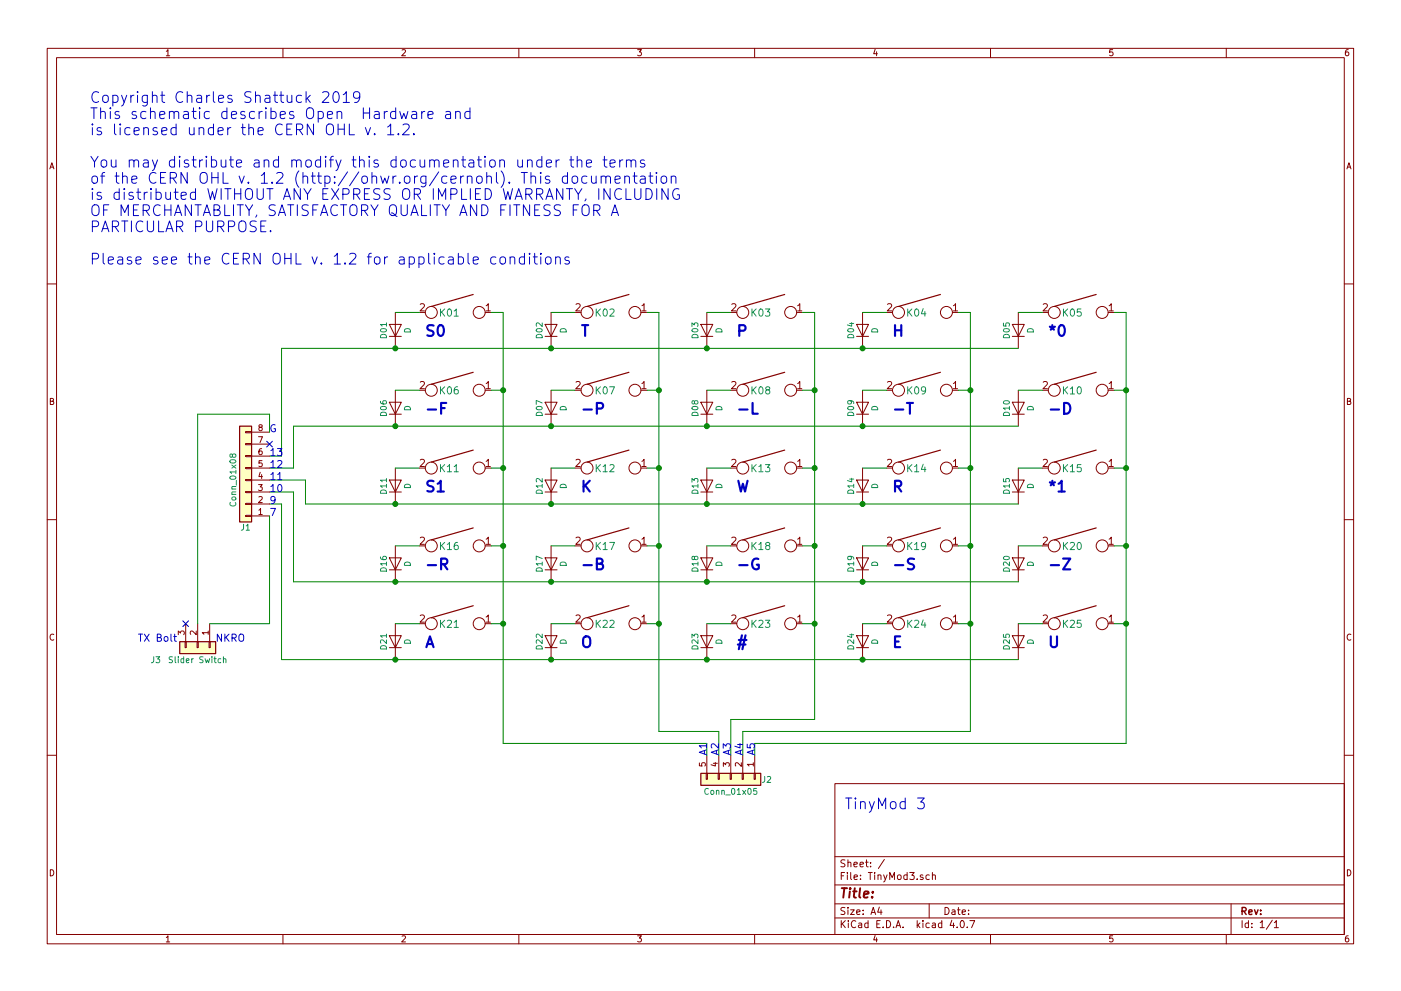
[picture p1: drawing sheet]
EESchema Schematic File Version 2
LIBS:power
LIBS:device
LIBS:switches
LIBS:relays
LIBS:motors
LIBS:transistors
LIBS:conn
LIBS:linear
LIBS:regul
LIBS:74xx
LIBS:cmos4000
LIBS:adc-dac
LIBS:memory
LIBS:xilinx
LIBS:microcontrollers
LIBS:dsp
LIBS:microchip
LIBS:analog_switches
LIBS:motorola
LIBS:texas
LIBS:intel
LIBS:audio
LIBS:interface
LIBS:digital-audio
LIBS:philips
LIBS:display
LIBS:cypress
LIBS:siliconi
LIBS:opto
LIBS:atmel
LIBS:contrib
LIBS:valves
LIBS:TinyMod3-cache
EELAYER 25 0
EELAYER END
$Descr A4 11693 8268
encoding utf-8
Sheet 1 1
Title ""
Date ""
Rev ""
Comp ""
Comment1 ""
Comment2 ""
Comment3 ""
Comment4 ""
$EndDescr
$Comp
L KEYSW K01
U 1 1
P 3800 2600
F 0 "K01" H 3750 2600 60  0000 C CNN
F 1 "KEYSW" H 3800 2500 60  0001 C CNN
F 2 "keebs:Mx_Alps_100" H 3800 2600 60  0001 C CNN
F 3 "" H 3800 2600 60  0000 C CNN
	1    3800 2600
	1    0    0    -1  
$EndComp
$Comp
L D D01
U 1 1
P 3300 2750
F 0 "D01" H 3300 2850 50  0000 C CNN
F 1 "D" H 3300 2650 50  0000 C CNN
F 2 "Diodes_ThroughHole:D_DO-15_P10.16mm_Horizontal" H 3300 2750 50  0001 C CNN
F 3 "" H 3300 2750 50  0001 C CNN
	1    3300 2750
	0    -1   -1   0   
$EndComp
$Comp
L Conn_01x05 J2
U 1 1
P 6100 6500
F 0 "J2" V 6100 6800 50  0000 C CNN
F 1 "Conn_01x05" V 6200 6500 50  0000 C CNN
F 2 "Pin_Headers:Pin_Header_Straight_1x05_Pitch2.54mm" H 6100 6500 50  0001 C CNN
F 3 "" H 6100 6500 50  0001 C CNN
	1    6100 6500
	0    1    1    0   
$EndComp
$Comp
L KEYSW K02
U 1 1
P 5100 2600
F 0 "K02" H 5050 2600 60  0000 C CNN
F 1 "KEYSW" H 5100 2500 60  0001 C CNN
F 2 "keebs:Mx_Alps_100" H 5100 2600 60  0001 C CNN
F 3 "" H 5100 2600 60  0000 C CNN
	1    5100 2600
	1    0    0    -1  
$EndComp
$Comp
L D D02
U 1 1
P 4600 2750
F 0 "D02" H 4600 2850 50  0000 C CNN
F 1 "D" H 4600 2650 50  0000 C CNN
F 2 "Diodes_ThroughHole:D_DO-15_P10.16mm_Horizontal" H 4600 2750 50  0001 C CNN
F 3 "" H 4600 2750 50  0001 C CNN
	1    4600 2750
	0    -1   -1   0   
$EndComp
$Comp
L KEYSW K03
U 1 1
P 6400 2600
F 0 "K03" H 6350 2600 60  0000 C CNN
F 1 "KEYSW" H 6400 2500 60  0001 C CNN
F 2 "keebs:Mx_Alps_100" H 6400 2600 60  0001 C CNN
F 3 "" H 6400 2600 60  0000 C CNN
	1    6400 2600
	1    0    0    -1  
$EndComp
$Comp
L D D03
U 1 1
P 5900 2750
F 0 "D03" H 5900 2850 50  0000 C CNN
F 1 "D" H 5900 2650 50  0000 C CNN
F 2 "Diodes_ThroughHole:D_DO-15_P10.16mm_Horizontal" H 5900 2750 50  0001 C CNN
F 3 "" H 5900 2750 50  0001 C CNN
	1    5900 2750
	0    -1   -1   0   
$EndComp
$Comp
L KEYSW K04
U 1 1
P 7700 2600
F 0 "K04" H 7650 2600 60  0000 C CNN
F 1 "KEYSW" H 7700 2500 60  0001 C CNN
F 2 "keebs:Mx_Alps_100" H 7700 2600 60  0001 C CNN
F 3 "" H 7700 2600 60  0000 C CNN
	1    7700 2600
	1    0    0    -1  
$EndComp
$Comp
L D D04
U 1 1
P 7200 2750
F 0 "D04" H 7200 2850 50  0000 C CNN
F 1 "D" H 7200 2650 50  0000 C CNN
F 2 "Diodes_ThroughHole:D_DO-15_P10.16mm_Horizontal" H 7200 2750 50  0001 C CNN
F 3 "" H 7200 2750 50  0001 C CNN
	1    7200 2750
	0    -1   -1   0   
$EndComp
$Comp
L KEYSW K05
U 1 1
P 9000 2600
F 0 "K05" H 8950 2600 60  0000 C CNN
F 1 "KEYSW" H 9000 2500 60  0001 C CNN
F 2 "keebs:Mx_Alps_100" H 9000 2600 60  0001 C CNN
F 3 "" H 9000 2600 60  0000 C CNN
	1    9000 2600
	1    0    0    -1  
$EndComp
$Comp
L D D05
U 1 1
P 8500 2750
F 0 "D05" H 8500 2850 50  0000 C CNN
F 1 "D" H 8500 2650 50  0000 C CNN
F 2 "Diodes_ThroughHole:D_DO-15_P10.16mm_Horizontal" H 8500 2750 50  0001 C CNN
F 3 "" H 8500 2750 50  0001 C CNN
	1    8500 2750
	0    -1   -1   0   
$EndComp
$Comp
L KEYSW K06
U 1 1
P 3800 3250
F 0 "K06" H 3750 3250 60  0000 C CNN
F 1 "KEYSW" H 3800 3150 60  0001 C CNN
F 2 "keebs:Mx_Alps_100" H 3800 3250 60  0001 C CNN
F 3 "" H 3800 3250 60  0000 C CNN
	1    3800 3250
	1    0    0    -1  
$EndComp
$Comp
L D D06
U 1 1
P 3300 3400
F 0 "D06" H 3300 3500 50  0000 C CNN
F 1 "D" H 3300 3300 50  0000 C CNN
F 2 "Diodes_ThroughHole:D_DO-15_P10.16mm_Horizontal" H 3300 3400 50  0001 C CNN
F 3 "" H 3300 3400 50  0001 C CNN
	1    3300 3400
	0    -1   -1   0   
$EndComp
$Comp
L KEYSW K07
U 1 1
P 5100 3250
F 0 "K07" H 5050 3250 60  0000 C CNN
F 1 "KEYSW" H 5100 3150 60  0001 C CNN
F 2 "keebs:Mx_Alps_100" H 5100 3250 60  0001 C CNN
F 3 "" H 5100 3250 60  0000 C CNN
	1    5100 3250
	1    0    0    -1  
$EndComp
$Comp
L D D07
U 1 1
P 4600 3400
F 0 "D07" H 4600 3500 50  0000 C CNN
F 1 "D" H 4600 3300 50  0000 C CNN
F 2 "Diodes_ThroughHole:D_DO-15_P10.16mm_Horizontal" H 4600 3400 50  0001 C CNN
F 3 "" H 4600 3400 50  0001 C CNN
	1    4600 3400
	0    -1   -1   0   
$EndComp
$Comp
L KEYSW K08
U 1 1
P 6400 3250
F 0 "K08" H 6350 3250 60  0000 C CNN
F 1 "KEYSW" H 6400 3150 60  0001 C CNN
F 2 "keebs:Mx_Alps_100" H 6400 3250 60  0001 C CNN
F 3 "" H 6400 3250 60  0000 C CNN
	1    6400 3250
	1    0    0    -1  
$EndComp
$Comp
L D D08
U 1 1
P 5900 3400
F 0 "D08" H 5900 3500 50  0000 C CNN
F 1 "D" H 5900 3300 50  0000 C CNN
F 2 "Diodes_ThroughHole:D_DO-15_P10.16mm_Horizontal" H 5900 3400 50  0001 C CNN
F 3 "" H 5900 3400 50  0001 C CNN
	1    5900 3400
	0    -1   -1   0   
$EndComp
$Comp
L KEYSW K09
U 1 1
P 7700 3250
F 0 "K09" H 7650 3250 60  0000 C CNN
F 1 "KEYSW" H 7700 3150 60  0001 C CNN
F 2 "keebs:Mx_Alps_100" H 7700 3250 60  0001 C CNN
F 3 "" H 7700 3250 60  0000 C CNN
	1    7700 3250
	1    0    0    -1  
$EndComp
$Comp
L D D09
U 1 1
P 7200 3400
F 0 "D09" H 7200 3500 50  0000 C CNN
F 1 "D" H 7200 3300 50  0000 C CNN
F 2 "Diodes_ThroughHole:D_DO-15_P10.16mm_Horizontal" H 7200 3400 50  0001 C CNN
F 3 "" H 7200 3400 50  0001 C CNN
	1    7200 3400
	0    -1   -1   0   
$EndComp
$Comp
L KEYSW K10
U 1 1
P 9000 3250
F 0 "K10" H 8950 3250 60  0000 C CNN
F 1 "KEYSW" H 9000 3150 60  0001 C CNN
F 2 "keebs:Mx_Alps_100" H 9000 3250 60  0001 C CNN
F 3 "" H 9000 3250 60  0000 C CNN
	1    9000 3250
	1    0    0    -1  
$EndComp
$Comp
L D D10
U 1 1
P 8500 3400
F 0 "D10" H 8500 3500 50  0000 C CNN
F 1 "D" H 8500 3300 50  0000 C CNN
F 2 "Diodes_ThroughHole:D_DO-15_P10.16mm_Horizontal" H 8500 3400 50  0001 C CNN
F 3 "" H 8500 3400 50  0001 C CNN
	1    8500 3400
	0    -1   -1   0   
$EndComp
$Comp
L KEYSW K11
U 1 1
P 3800 3900
F 0 "K11" H 3750 3900 60  0000 C CNN
F 1 "KEYSW" H 3800 3800 60  0001 C CNN
F 2 "keebs:Mx_Alps_100" H 3800 3900 60  0001 C CNN
F 3 "" H 3800 3900 60  0000 C CNN
	1    3800 3900
	1    0    0    -1  
$EndComp
$Comp
L D D11
U 1 1
P 3300 4050
F 0 "D11" H 3300 4150 50  0000 C CNN
F 1 "D" H 3300 3950 50  0000 C CNN
F 2 "Diodes_ThroughHole:D_DO-15_P10.16mm_Horizontal" H 3300 4050 50  0001 C CNN
F 3 "" H 3300 4050 50  0001 C CNN
	1    3300 4050
	0    -1   -1   0   
$EndComp
$Comp
L KEYSW K12
U 1 1
P 5100 3900
F 0 "K12" H 5050 3900 60  0000 C CNN
F 1 "KEYSW" H 5100 3800 60  0001 C CNN
F 2 "keebs:Mx_Alps_100" H 5100 3900 60  0001 C CNN
F 3 "" H 5100 3900 60  0000 C CNN
	1    5100 3900
	1    0    0    -1  
$EndComp
$Comp
L D D12
U 1 1
P 4600 4050
F 0 "D12" H 4600 4150 50  0000 C CNN
F 1 "D" H 4600 3950 50  0000 C CNN
F 2 "Diodes_ThroughHole:D_DO-15_P10.16mm_Horizontal" H 4600 4050 50  0001 C CNN
F 3 "" H 4600 4050 50  0001 C CNN
	1    4600 4050
	0    -1   -1   0   
$EndComp
$Comp
L KEYSW K13
U 1 1
P 6400 3900
F 0 "K13" H 6350 3900 60  0000 C CNN
F 1 "KEYSW" H 6400 3800 60  0001 C CNN
F 2 "keebs:Mx_Alps_100" H 6400 3900 60  0001 C CNN
F 3 "" H 6400 3900 60  0000 C CNN
	1    6400 3900
	1    0    0    -1  
$EndComp
$Comp
L D D13
U 1 1
P 5900 4050
F 0 "D13" H 5900 4150 50  0000 C CNN
F 1 "D" H 5900 3950 50  0000 C CNN
F 2 "Diodes_ThroughHole:D_DO-15_P10.16mm_Horizontal" H 5900 4050 50  0001 C CNN
F 3 "" H 5900 4050 50  0001 C CNN
	1    5900 4050
	0    -1   -1   0   
$EndComp
$Comp
L KEYSW K14
U 1 1
P 7700 3900
F 0 "K14" H 7650 3900 60  0000 C CNN
F 1 "KEYSW" H 7700 3800 60  0001 C CNN
F 2 "keebs:Mx_Alps_100" H 7700 3900 60  0001 C CNN
F 3 "" H 7700 3900 60  0000 C CNN
	1    7700 3900
	1    0    0    -1  
$EndComp
$Comp
L D D14
U 1 1
P 7200 4050
F 0 "D14" H 7200 4150 50  0000 C CNN
F 1 "D" H 7200 3950 50  0000 C CNN
F 2 "Diodes_ThroughHole:D_DO-15_P10.16mm_Horizontal" H 7200 4050 50  0001 C CNN
F 3 "" H 7200 4050 50  0001 C CNN
	1    7200 4050
	0    -1   -1   0   
$EndComp
$Comp
L KEYSW K15
U 1 1
P 9000 3900
F 0 "K15" H 8950 3900 60  0000 C CNN
F 1 "KEYSW" H 9000 3800 60  0001 C CNN
F 2 "keebs:Mx_Alps_100" H 9000 3900 60  0001 C CNN
F 3 "" H 9000 3900 60  0000 C CNN
	1    9000 3900
	1    0    0    -1  
$EndComp
$Comp
L D D15
U 1 1
P 8500 4050
F 0 "D15" H 8500 4150 50  0000 C CNN
F 1 "D" H 8500 3950 50  0000 C CNN
F 2 "Diodes_ThroughHole:D_DO-15_P10.16mm_Horizontal" H 8500 4050 50  0001 C CNN
F 3 "" H 8500 4050 50  0001 C CNN
	1    8500 4050
	0    -1   -1   0   
$EndComp
$Comp
L KEYSW K16
U 1 1
P 3800 4550
F 0 "K16" H 3750 4550 60  0000 C CNN
F 1 "KEYSW" H 3800 4450 60  0001 C CNN
F 2 "keebs:Mx_Alps_100" H 3800 4550 60  0001 C CNN
F 3 "" H 3800 4550 60  0000 C CNN
	1    3800 4550
	1    0    0    -1  
$EndComp
$Comp
L D D16
U 1 1
P 3300 4700
F 0 "D16" H 3300 4800 50  0000 C CNN
F 1 "D" H 3300 4600 50  0000 C CNN
F 2 "Diodes_ThroughHole:D_DO-15_P10.16mm_Horizontal" H 3300 4700 50  0001 C CNN
F 3 "" H 3300 4700 50  0001 C CNN
	1    3300 4700
	0    -1   -1   0   
$EndComp
$Comp
L KEYSW K17
U 1 1
P 5100 4550
F 0 "K17" H 5050 4550 60  0000 C CNN
F 1 "KEYSW" H 5100 4450 60  0001 C CNN
F 2 "keebs:Mx_Alps_100" H 5100 4550 60  0001 C CNN
F 3 "" H 5100 4550 60  0000 C CNN
	1    5100 4550
	1    0    0    -1  
$EndComp
$Comp
L D D17
U 1 1
P 4600 4700
F 0 "D17" H 4600 4800 50  0000 C CNN
F 1 "D" H 4600 4600 50  0000 C CNN
F 2 "Diodes_ThroughHole:D_DO-15_P10.16mm_Horizontal" H 4600 4700 50  0001 C CNN
F 3 "" H 4600 4700 50  0001 C CNN
	1    4600 4700
	0    -1   -1   0   
$EndComp
$Comp
L KEYSW K18
U 1 1
P 6400 4550
F 0 "K18" H 6350 4550 60  0000 C CNN
F 1 "KEYSW" H 6400 4450 60  0001 C CNN
F 2 "keebs:Mx_Alps_100" H 6400 4550 60  0001 C CNN
F 3 "" H 6400 4550 60  0000 C CNN
	1    6400 4550
	1    0    0    -1  
$EndComp
$Comp
L D D18
U 1 1
P 5900 4700
F 0 "D18" H 5900 4800 50  0000 C CNN
F 1 "D" H 5900 4600 50  0000 C CNN
F 2 "Diodes_ThroughHole:D_DO-15_P10.16mm_Horizontal" H 5900 4700 50  0001 C CNN
F 3 "" H 5900 4700 50  0001 C CNN
	1    5900 4700
	0    -1   -1   0   
$EndComp
$Comp
L KEYSW K19
U 1 1
P 7700 4550
F 0 "K19" H 7650 4550 60  0000 C CNN
F 1 "KEYSW" H 7700 4450 60  0001 C CNN
F 2 "keebs:Mx_Alps_100" H 7700 4550 60  0001 C CNN
F 3 "" H 7700 4550 60  0000 C CNN
	1    7700 4550
	1    0    0    -1  
$EndComp
$Comp
L D D19
U 1 1
P 7200 4700
F 0 "D19" H 7200 4800 50  0000 C CNN
F 1 "D" H 7200 4600 50  0000 C CNN
F 2 "Diodes_ThroughHole:D_DO-15_P10.16mm_Horizontal" H 7200 4700 50  0001 C CNN
F 3 "" H 7200 4700 50  0001 C CNN
	1    7200 4700
	0    -1   -1   0   
$EndComp
$Comp
L KEYSW K20
U 1 1
P 9000 4550
F 0 "K20" H 8950 4550 60  0000 C CNN
F 1 "KEYSW" H 9000 4450 60  0001 C CNN
F 2 "keebs:Mx_Alps_100" H 9000 4550 60  0001 C CNN
F 3 "" H 9000 4550 60  0000 C CNN
	1    9000 4550
	1    0    0    -1  
$EndComp
$Comp
L D D20
U 1 1
P 8500 4700
F 0 "D20" H 8500 4800 50  0000 C CNN
F 1 "D" H 8500 4600 50  0000 C CNN
F 2 "Diodes_ThroughHole:D_DO-15_P10.16mm_Horizontal" H 8500 4700 50  0001 C CNN
F 3 "" H 8500 4700 50  0001 C CNN
	1    8500 4700
	0    -1   -1   0   
$EndComp
$Comp
L KEYSW K21
U 1 1
P 3800 5200
F 0 "K21" H 3750 5200 60  0000 C CNN
F 1 "KEYSW" H 3800 5100 60  0001 C CNN
F 2 "keebs:Mx_Alps_100" H 3800 5200 60  0001 C CNN
F 3 "" H 3800 5200 60  0000 C CNN
	1    3800 5200
	1    0    0    -1  
$EndComp
$Comp
L D D21
U 1 1
P 3300 5350
F 0 "D21" H 3300 5450 50  0000 C CNN
F 1 "D" H 3300 5250 50  0000 C CNN
F 2 "Diodes_ThroughHole:D_DO-15_P10.16mm_Horizontal" H 3300 5350 50  0001 C CNN
F 3 "" H 3300 5350 50  0001 C CNN
	1    3300 5350
	0    -1   -1   0   
$EndComp
$Comp
L KEYSW K22
U 1 1
P 5100 5200
F 0 "K22" H 5050 5200 60  0000 C CNN
F 1 "KEYSW" H 5100 5100 60  0001 C CNN
F 2 "keebs:Mx_Alps_100" H 5100 5200 60  0001 C CNN
F 3 "" H 5100 5200 60  0000 C CNN
	1    5100 5200
	1    0    0    -1  
$EndComp
$Comp
L D D22
U 1 1
P 4600 5350
F 0 "D22" H 4600 5450 50  0000 C CNN
F 1 "D" H 4600 5250 50  0000 C CNN
F 2 "Diodes_ThroughHole:D_DO-15_P10.16mm_Horizontal" H 4600 5350 50  0001 C CNN
F 3 "" H 4600 5350 50  0001 C CNN
	1    4600 5350
	0    -1   -1   0   
$EndComp
$Comp
L KEYSW K23
U 1 1
P 6400 5200
F 0 "K23" H 6350 5200 60  0000 C CNN
F 1 "KEYSW" H 6400 5100 60  0001 C CNN
F 2 "keebs:Mx_Alps_100" H 6400 5200 60  0001 C CNN
F 3 "" H 6400 5200 60  0000 C CNN
	1    6400 5200
	1    0    0    -1  
$EndComp
$Comp
L D D23
U 1 1
P 5900 5350
F 0 "D23" H 5900 5450 50  0000 C CNN
F 1 "D" H 5900 5250 50  0000 C CNN
F 2 "Diodes_ThroughHole:D_DO-15_P10.16mm_Horizontal" H 5900 5350 50  0001 C CNN
F 3 "" H 5900 5350 50  0001 C CNN
	1    5900 5350
	0    -1   -1   0   
$EndComp
$Comp
L KEYSW K24
U 1 1
P 7700 5200
F 0 "K24" H 7650 5200 60  0000 C CNN
F 1 "KEYSW" H 7700 5100 60  0001 C CNN
F 2 "keebs:Mx_Alps_100" H 7700 5200 60  0001 C CNN
F 3 "" H 7700 5200 60  0000 C CNN
	1    7700 5200
	1    0    0    -1  
$EndComp
$Comp
L D D24
U 1 1
P 7200 5350
F 0 "D24" H 7200 5450 50  0000 C CNN
F 1 "D" H 7200 5250 50  0000 C CNN
F 2 "Diodes_ThroughHole:D_DO-15_P10.16mm_Horizontal" H 7200 5350 50  0001 C CNN
F 3 "" H 7200 5350 50  0001 C CNN
	1    7200 5350
	0    -1   -1   0   
$EndComp
$Comp
L KEYSW K25
U 1 1
P 9000 5200
F 0 "K25" H 8950 5200 60  0000 C CNN
F 1 "KEYSW" H 9000 5100 60  0001 C CNN
F 2 "keebs:Mx_Alps_100" H 9000 5200 60  0001 C CNN
F 3 "" H 9000 5200 60  0000 C CNN
	1    9000 5200
	1    0    0    -1  
$EndComp
$Comp
L D D25
U 1 1
P 8500 5350
F 0 "D25" H 8500 5450 50  0000 C CNN
F 1 "D" H 8500 5250 50  0000 C CNN
F 2 "Diodes_ThroughHole:D_DO-15_P10.16mm_Horizontal" H 8500 5350 50  0001 C CNN
F 3 "" H 8500 5350 50  0001 C CNN
	1    8500 5350
	0    -1   -1   0   
$EndComp
Wire Wire Line
	3300 2600 3500 2600
Wire Wire Line
	3300 3250 3500 3250
Wire Wire Line
	3300 3900 3500 3900
Wire Wire Line
	3300 4550 3500 4550
Wire Wire Line
	3300 5200 3500 5200
Wire Wire Line
	4600 5200 4800 5200
Wire Wire Line
	4600 4550 4800 4550
Wire Wire Line
	4600 3900 4800 3900
Wire Wire Line
	4600 3250 4800 3250
Wire Wire Line
	4600 2600 4800 2600
Wire Wire Line
	5900 2600 6100 2600
Wire Wire Line
	5900 3250 6100 3250
Wire Wire Line
	6100 3900 5900 3900
Wire Wire Line
	6100 4550 5900 4550
Wire Wire Line
	5900 5200 6100 5200
Wire Wire Line
	7200 5200 7400 5200
Wire Wire Line
	7200 4550 7400 4550
Wire Wire Line
	7200 3900 7400 3900
Wire Wire Line
	7200 3250 7400 3250
Wire Wire Line
	7200 2600 7400 2600
Wire Wire Line
	8500 2600 8700 2600
Wire Wire Line
	8500 3250 8700 3250
Wire Wire Line
	8500 3900 8700 3900
Wire Wire Line
	8500 4550 8700 4550
Wire Wire Line
	8500 5200 8700 5200
Wire Wire Line
	2350 2900 8500 2900
Connection ~ 7200 2900
Connection ~ 5900 2900
Connection ~ 4600 2900
Wire Wire Line
	2450 3550 8500 3550
Connection ~ 4600 3550
Connection ~ 5900 3550
Connection ~ 7200 3550
Wire Wire Line
	2550 4200 8500 4200
Connection ~ 7200 4200
Connection ~ 5900 4200
Connection ~ 4600 4200
Wire Wire Line
	2450 4850 8500 4850
Connection ~ 4600 4850
Connection ~ 5900 4850
Connection ~ 7200 4850
Wire Wire Line
	2350 5500 8500 5500
Connection ~ 7200 5500
Connection ~ 5900 5500
Connection ~ 4600 5500
Wire Wire Line
	4100 2600 4200 2600
Wire Wire Line
	4200 2600 4200 6200
Wire Wire Line
	4200 5200 4100 5200
Wire Wire Line
	4100 4550 4200 4550
Connection ~ 4200 4550
Wire Wire Line
	4100 3900 4200 3900
Connection ~ 4200 3900
Wire Wire Line
	4100 3250 4200 3250
Connection ~ 4200 3250
Wire Wire Line
	5400 2600 5500 2600
Wire Wire Line
	5500 2600 5500 6100
Wire Wire Line
	5500 5200 5400 5200
Wire Wire Line
	5400 4550 5500 4550
Connection ~ 5500 4550
Wire Wire Line
	5400 3900 5500 3900
Connection ~ 5500 3900
Wire Wire Line
	5400 3250 5500 3250
Connection ~ 5500 3250
Wire Wire Line
	6700 2600 6800 2600
Wire Wire Line
	6800 2600 6800 6000
Wire Wire Line
	6800 5200 6700 5200
Wire Wire Line
	6700 4550 6800 4550
Connection ~ 6800 4550
Wire Wire Line
	6700 3900 6800 3900
Connection ~ 6800 3900
Wire Wire Line
	6700 3250 6800 3250
Connection ~ 6800 3250
Wire Wire Line
	8000 2600 8100 2600
Wire Wire Line
	8100 2600 8100 6100
Wire Wire Line
	8100 5200 8000 5200
Wire Wire Line
	8000 4550 8100 4550
Connection ~ 8100 4550
Wire Wire Line
	8000 3900 8100 3900
Connection ~ 8100 3900
Wire Wire Line
	8000 3250 8100 3250
Connection ~ 8100 3250
Wire Wire Line
	9300 2600 9400 2600
Wire Wire Line
	9400 2600 9400 6200
Wire Wire Line
	9400 5200 9300 5200
Wire Wire Line
	9300 4550 9400 4550
Connection ~ 9400 4550
Wire Wire Line
	9300 3900 9400 3900
Connection ~ 9400 3900
Wire Wire Line
	9300 3250 9400 3250
Connection ~ 9400 3250
Wire Wire Line
	5900 6300 5900 6200
Wire Wire Line
	5900 6200 4200 6200
Connection ~ 4200 5200
Wire Wire Line
	6000 6300 6000 6100
Wire Wire Line
	6000 6100 5500 6100
Connection ~ 5500 5200
Wire Wire Line
	6100 6300 6100 6000
Wire Wire Line
	6100 6000 6800 6000
Connection ~ 6800 5200
Wire Wire Line
	6200 6300 6200 6100
Wire Wire Line
	6200 6100 8100 6100
Connection ~ 8100 5200
Wire Wire Line
	6300 6300 6300 6200
Wire Wire Line
	6300 6200 9400 6200
Connection ~ 9400 5200
Wire Wire Line
	2250 3800 2350 3800
Wire Wire Line
	2350 3800 2350 2900
Connection ~ 3300 2900
Wire Wire Line
	2250 3900 2450 3900
Wire Wire Line
	2450 3900 2450 3550
Connection ~ 3300 3550
Wire Wire Line
	2250 4000 2550 4000
Wire Wire Line
	2550 4000 2550 4200
Connection ~ 3300 4200
Wire Wire Line
	2250 4100 2450 4100
Wire Wire Line
	2450 4100 2450 4850
Connection ~ 3300 4850
Wire Wire Line
	2250 4200 2350 4200
Wire Wire Line
	2350 4200 2350 5500
Connection ~ 3300 5500
$Comp
L Conn_01x03 J3
U 1 1
P 1650 5400
F 0 "J3" V 1750 5050 50  0000 C CNN
F 1 "Slider Switch" V 1750 5400 50  0000 C CNN
F 2 "Pin_Headers:Pin_Header_Straight_1x03_Pitch2.54mm" H 1650 5400 50  0001 C CNN
F 3 "" H 1650 5400 50  0001 C CNN
	1    1650 5400
	0    1    1    0   
$EndComp
$Comp
L Conn_01x08 J1
U 1 1
P 2050 4000
F 0 "J1" H 2050 4400 50  0000 C CNN
F 1 "Conn_01x08" V 2150 4000 50  0000 C CNN
F 2 "Pin_Headers:Pin_Header_Straight_1x08_Pitch2.54mm" H 2050 4000 50  0001 C CNN
F 3 "" H 2050 4000 50  0001 C CNN
	1    2050 4000
	-1   0    0    1   
$EndComp
Wire Wire Line
	2250 4300 2250 5200
Wire Wire Line
	2250 5200 1750 5200
NoConn ~ 1550 5200
NoConn ~ 2250 3700
Wire Wire Line
	2250 3600 2250 3450
Wire Wire Line
	2250 3450 1650 3450
Wire Wire Line
	1650 3450 1650 5200
Text Notes 3550 2800 0    90   ~ 18
S0
Text Notes 4850 2800 0    90   ~ 18
T
Text Notes 6150 2800 0    90   ~ 18
P
Text Notes 7450 2800 0    90   ~ 18
H
Text Notes 8750 2800 0    90   ~ 18
*0
Text Notes 3550 3450 0    90   ~ 18
-F
Text Notes 4850 3450 0    90   ~ 18
-P
Text Notes 6150 3450 0    90   ~ 18
-L
Text Notes 7450 3450 0    90   ~ 18
-T
Text Notes 8750 3450 0    90   ~ 18
-D
Text Notes 3550 4100 0    90   ~ 18
S1
Text Notes 4850 4100 0    90   ~ 18
K
Text Notes 6150 4100 0    90   ~ 18
W
Text Notes 7450 4100 0    90   ~ 18
R
Text Notes 8750 4100 0    90   ~ 18
*1
Text Notes 3550 4750 0    90   ~ 18
-R
Text Notes 4850 4750 0    90   ~ 18
-B
Text Notes 6150 4750 0    90   ~ 18
-G
Text Notes 7450 4750 0    90   ~ 18
-S
Text Notes 8750 4750 0    90   ~ 18
-Z
Text Notes 3550 5400 0    90   ~ 18
A
Text Notes 4850 5400 0    90   ~ 18
O
Text Notes 6150 5400 0    90   ~ 18
#
Text Notes 7450 5400 0    90   ~ 18
E
Text Notes 8750 5400 0    90   ~ 18
U
Text Notes 1800 5350 0    60   ~ 0
NKRO
Text Notes 1150 5350 0    60   ~ 0
TX Bolt
Text Notes 2250 3600 0    60   ~ 0
G
Text Notes 2250 3800 0    60   ~ 0
13
Text Notes 2250 3900 0    60   ~ 0
12
Text Notes 2250 4000 0    60   ~ 0
11
Text Notes 2250 4100 0    60   ~ 0
10
Text Notes 2250 4200 0    60   ~ 0
9
Text Notes 2250 4300 0    60   ~ 0
7
Text Notes 6300 6300 1    60   ~ 0
A5
Text Notes 6200 6300 1    60   ~ 0
A4
Text Notes 6100 6300 1    60   ~ 0
A3
Text Notes 6000 6300 1    60   ~ 0
A2
Text Notes 5900 6300 1    60   ~ 0
A1
Text Notes 7050 6750 0    90   ~ 0
TinyMod 3
Text Notes 750  2200 0    90   ~ 0
Copyright Charles Shattuck 2019\nThis schematic describes Open  Hardware and\nis licensed under the CERN OHL v. 1.2.\n\nYou may distribute and modify this documentation under the terms\nof the CERN OHL v. 1.2 (http://ohwr.org/cernohl). This documentation\nis distributed WITHOUT ANY EXPRESS OR IMPLIED WARRANTY, INCLUDING\nOF MERCHANTABLITY, SATISFACTORY QUALITY AND FITNESS FOR A\nPARTICULAR PURPOSE.\n\nPlease see the CERN OHL v. 1.2 for applicable conditions
$EndSCHEMATC
